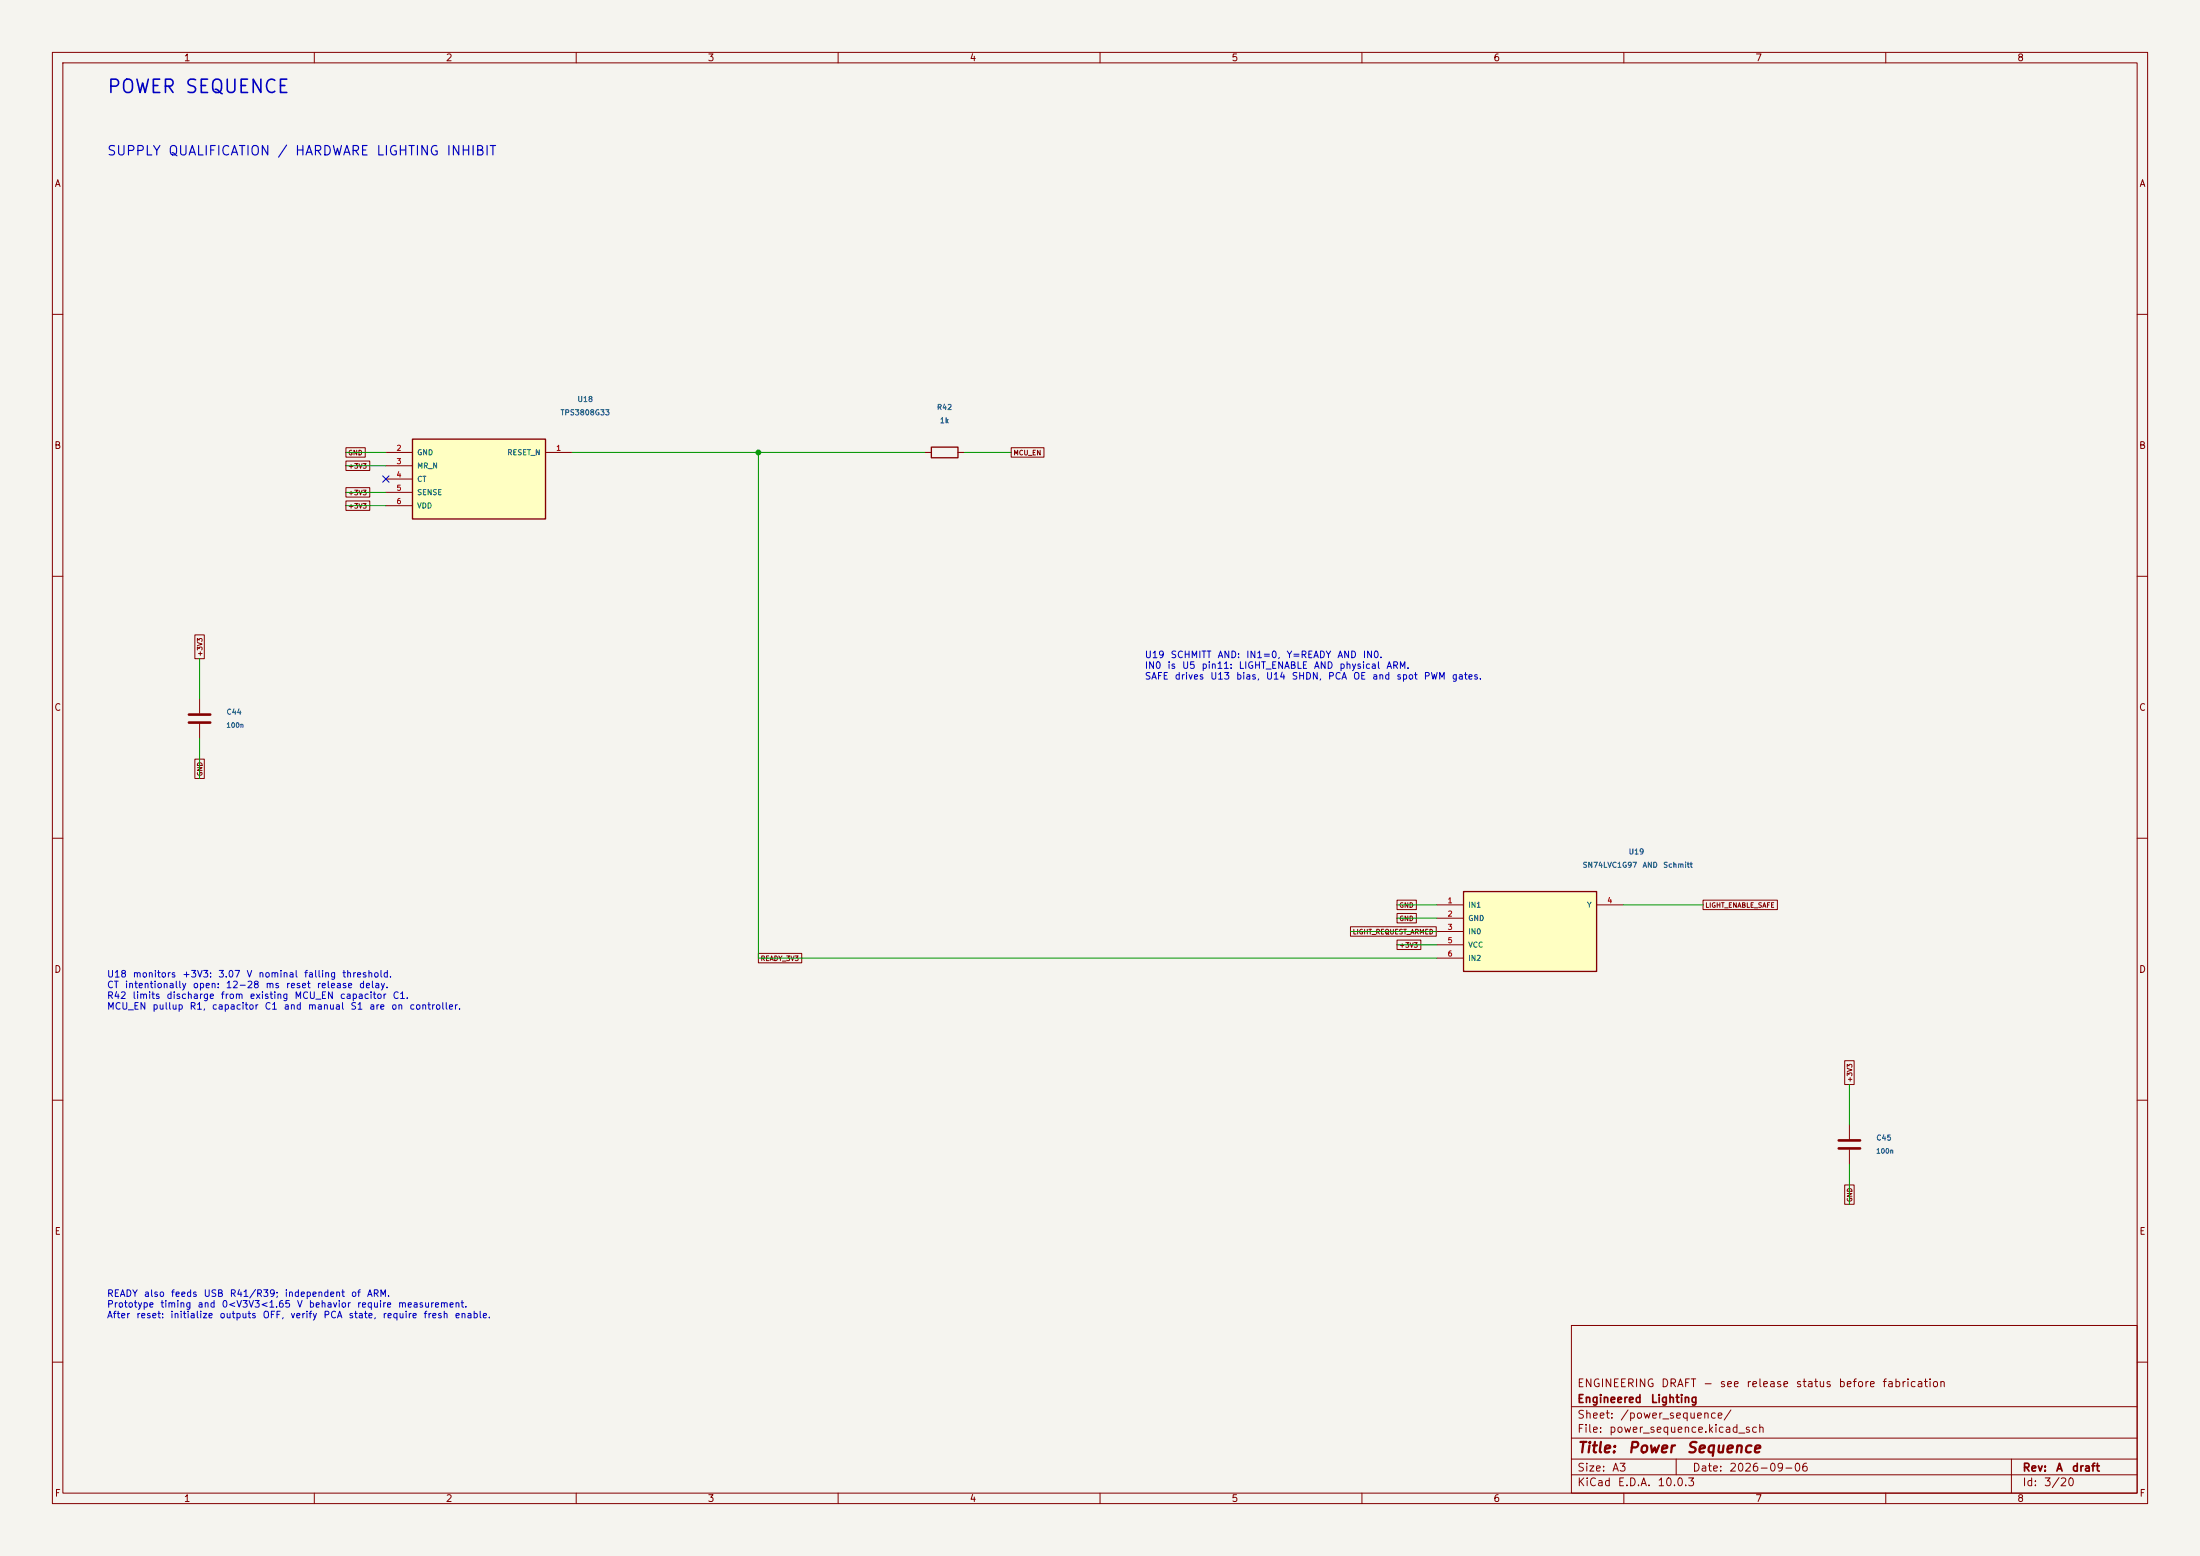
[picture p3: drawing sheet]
<svg xmlns="http://www.w3.org/2000/svg" width="420mm" height="297mm" viewBox="0 0 420 297" stroke-linecap="round" stroke-linejoin="round" font-family="sans-serif">
<path d="M0 0h420v297h-420z" fill="#f5f4ef" stroke="#f5f4ef" stroke-width=".19"/>
<g fill="none" stroke="#840000" stroke-width=".19">
<path d="M10 10h400v277h-400zM12 12h396v273h-396zM60 10v2M110 10v2M160 10v2M210 10v2M260 10v2M310 10v2M360 10v2M10 60h2M408 60h2M10 110h2"/>
<path d="M408 110h2M10 160h2M408 160h2M10 210h2M408 210h2M300 253h108v32h-108zM10 260h2M300 278.5h108M300 274.5h108M300 268.5h108M320 278.5v3M384 278.5v6.5"/>
<path d="M408 260h2M60 285v2M110 285v2M160 285v2M210 285v2M260 285v2M300 281.5h108M310 285v2M360 285v2"/>
</g>
<path d="M78.7 83.8h25.4v15.3h-25.4z" fill="#ffffc2"/>
<path d="M78.7 83.8h25.4v15.3h-25.4zM177.8 85.3h5.1v2.1h-5.1z" fill="none" stroke="#840000" stroke-width=".25"/>
<path d="M73.7 86.4h5M73.7 88.9h5M73.7 91.4h5M73.7 94h5M73.7 96.5h5M104.1 86.4h5.1M176.5 86.4h1.3M182.9 86.4h1.2M38.1 133.4v2.7M38.1 138.2v2.8M353.1 214.6v2.8M353.1 219.5v2.7" fill="none" stroke="#840000" stroke-width=".19"/>
<path d="M36.1 136.4h4M36.1 137.9h4M351 217.7h4.1M351 219.2h4.1" fill="none" stroke="#840000" stroke-width=".51"/>
<path d="M279.4 170.2h25.4v15.2h-25.4z" fill="#ffffc2"/>
<path d="M279.4 170.2h25.4v15.2h-25.4z" fill="none" stroke="#840000" stroke-width=".25"/>
<g fill="none" stroke="#840000" stroke-width=".19">
<path d="M66 85.5h3.7v1.8h-3.7zM66 88h4.6v1.8h-4.6zM66 93.1h4.6v1.8h-4.6zM66 95.6h4.6v1.8h-4.6zM193 85.5h6.3v1.8h-6.3zM37.2 121.2h1.8v4.5h-1.8zM37.2 144.9h1.8v3.7h-1.8zM257.8 176.9h16.4v1.8h-16.4zM266.7 179.4h4.5v1.8h-4.5zM266.7 171.8h3.7v1.8h-3.7zM266.7 174.4h3.7v1.8h-3.7zM274.3 172.7h5.1"/>
<path d="M274.3 175.3h5.1M274.3 177.8h5.1M304.8 172.7h5.1M325.1 171.8h14.2v1.8h-14.2zM144.8 182h8.3v1.8h-8.3zM274.3 180.3h5.1M274.3 182.9h5.1M352.2 202.5h1.8v4.5h-1.8zM352.2 226.2h1.8v3.7h-1.8z"/>
</g>
<g fill="none" stroke="#009600" stroke-width=".19">
<path d="M66 88.9h7.7M66 86.4h7.7M66 94h7.7M66 96.5h7.7M109.2 86.4h67.3M144.8 86.4v96.5h129.5M184.1 86.4h8.9M38.1 125.7v7.7M38.1 141v7.6M257.8 177.8h16.5M266.7 172.7h7.6M266.7 175.3h7.6"/>
<path d="M309.9 172.7h15.2M266.7 180.3h7.6M353.1 207v7.6M353.1 222.2v7.7"/>
</g>
<path d="M73.1 90.8l1.2 1.2M74.3 90.8l-1.2 1.2" fill="none" stroke="#000084" stroke-width=".19"/>
<circle cx="144.8" cy="86.4" r=".46" fill="#009600" stroke="#009600" stroke-width=".19"/>
<text font-size="2.5" fill="#0000c2" x="20.3" y="18.4">POWER SEQUENCE</text>
<g font-size="2" fill="#840000">
<text x="301" y="277.8">Title:</text>
<text x="310.7" y="277.8">Power</text>
<text x="321.8" y="277.8">Sequence</text>
</g>
<text font-size="1.8" fill="#0000c2" x="20.3" y="30.1">SUPPLY QUALIFICATION / HARDWARE LIGHTING INHIBIT</text>
<g font-size="1.5" fill="#840000">
<text x="301" y="268.1">Engineered</text>
<text x="301" y="265.1">ENGINEERING</text>
<text x="315" y="268.1">Lighting</text>
<text x="317" y="265.1">DRAFT</text>
<text x="325" y="265.1">-</text>
<text x="328.2" y="265.1">see</text>
<text x="333.3" y="265.1">release</text>
<text x="342.7" y="265.1">status</text>
<text x="350.9" y="265.1">before</text>
<text x="359.2" y="265.1">fabrication</text>
<text x="301" y="273.8">File:</text>
<text x="301" y="271.1">Sheet:</text>
<text x="307.1" y="273.8">power_sequence.kicad_sch</text>
<text x="309.2" y="271.1">/power_sequence/</text>
<text x="301" y="281.2">Size:</text>
<text x="307.6" y="281.2">A3</text>
<text x="323" y="281.2">Date:</text>
<text x="330" y="281.2">2026-09-06</text>
<text x="386" y="281.2">Rev:</text>
<text x="392.4" y="281.2">A</text>
<text x="395.4" y="281.2">draft</text>
<text x="301" y="284">KiCad</text>
<text x="308.7" y="284">E.D.A.</text>
<text x="316.3" y="284">10.0.3</text>
<text x="386" y="284">Id:</text>
<text x="390.1" y="284">3/20</text>
</g>
<g font-size="1.3" fill="#840000">
<text x="35" y="12">1</text>
<text x="85" y="12">2</text>
<text x="135" y="12">3</text>
<text x="185" y="12">4</text>
<text x="235" y="12">5</text>
<text x="285" y="12">6</text>
<text x="335" y="12">7</text>
<text x="385" y="12">8</text>
<text x="10.3" y="36">A</text>
<text x="408.3" y="36">A</text>
<text x="10.3" y="86">B</text>
<text x="408.2" y="86">B</text>
<text x="10.3" y="136">C</text>
<text x="408.2" y="136">C</text>
<text x="10.3" y="186">D</text>
<text x="408.2" y="186">D</text>
<text x="10.3" y="236">E</text>
<text x="408.3" y="236">E</text>
<text x="10.3" y="286">F</text>
<text x="35" y="287">1</text>
<text x="85" y="287">2</text>
<text x="135" y="287">3</text>
<text x="185" y="287">4</text>
<text x="235" y="287">5</text>
<text x="285" y="287">6</text>
<text x="335" y="287">7</text>
<text x="385" y="287">8</text>
<text x="408.3" y="286">F</text>
</g>
<g font-size="1.3" fill="#0000c2">
<text x="218.4" y="125.9">U19</text>
<text x="223.4" y="125.9">SCHMITT</text>
<text x="232.3" y="125.9">AND:</text>
<text x="237.8" y="125.9">IN1=0,</text>
<text x="245.5" y="125.9">Y=READY</text>
<text x="255.2" y="125.9">AND</text>
<text x="260.1" y="125.9">IN0.</text>
<text x="218.4" y="128">IN0</text>
<text x="218.4" y="130">SAFE</text>
<text x="222.8" y="128">is</text>
<text x="224.1" y="130">drives</text>
<text x="225.6" y="128">U5</text>
<text x="229.3" y="128">pin11:</text>
<text x="230.9" y="130">U13</text>
<text x="235.9" y="130">bias,</text>
<text x="236.4" y="128">LIGHT_ENABLE</text>
<text x="241.6" y="130">U14</text>
<text x="246.5" y="130">SHDN,</text>
<text x="250.7" y="128">AND</text>
<text x="253.4" y="130">PCA</text>
<text x="255.6" y="128">physical</text>
<text x="258.2" y="130">OE</text>
<text x="261.9" y="130">and</text>
<text x="264.6" y="128">ARM.</text>
<text x="266.5" y="130">spot</text>
<text x="271.7" y="130">PWM</text>
<text x="277" y="130">gates.</text>
<text x="20.3" y="186.9">U18</text>
<text x="20.3" y="188.9">CT</text>
<text x="20.3" y="191">R42</text>
<text x="23.7" y="188.9">intentionally</text>
<text x="25.2" y="191">limits</text>
<text x="25.2" y="186.9">monitors</text>
<text x="31.7" y="191">discharge</text>
<text x="34.7" y="186.9">+3V3:</text>
<text x="36.7" y="188.9">open:</text>
<text x="41.6" y="186.9">3.07</text>
<text x="42" y="191">from</text>
<text x="43" y="188.9">12-28</text>
<text x="47" y="186.9">V</text>
<text x="47.6" y="191">existing</text>
<text x="49.2" y="186.9">nominal</text>
<text x="50.6" y="188.9">ms</text>
<text x="54.5" y="188.9">reset</text>
<text x="56.1" y="191">MCU_EN</text>
<text x="57.9" y="186.9">falling</text>
<text x="60.4" y="188.9">release</text>
<text x="64.8" y="191">capacitor</text>
<text x="65.2" y="186.9">threshold.</text>
<text x="68.4" y="188.9">delay.</text>
<text x="74.8" y="191">C1.</text>
<text x="20.3" y="193">MCU_EN</text>
<text x="29" y="193">pullup</text>
<text x="36.1" y="193">R1,</text>
<text x="40.3" y="193">capacitor</text>
<text x="50.4" y="193">C1</text>
<text x="54.1" y="193">and</text>
<text x="58.7" y="193">manual</text>
<text x="66.8" y="193">S1</text>
<text x="70.4" y="193">are</text>
<text x="74.6" y="193">on</text>
<text x="78" y="193">controller.</text>
<text x="20.3" y="247.8">READY</text>
<text x="20.3" y="249.9">Prototype</text>
<text x="20.3" y="251.9">After</text>
<text x="25.9" y="251.9">reset:</text>
<text x="27.4" y="247.8">also</text>
<text x="30.5" y="249.9">timing</text>
<text x="32.4" y="251.9">initialize</text>
<text x="32.5" y="247.8">feeds</text>
<text x="37.6" y="249.9">and</text>
<text x="38.8" y="247.8">USB</text>
<text x="41.8" y="251.9">outputs</text>
<text x="42.2" y="249.9">0&lt;V3V3&lt;1.65</text>
<text x="43.8" y="247.8">R41/R39;</text>
<text x="50" y="251.9">OFF,</text>
<text x="54.2" y="247.8">independent</text>
<text x="55.3" y="251.9">verify</text>
<text x="56.6" y="249.9">V</text>
<text x="58.8" y="249.9">behavior</text>
<text x="61.6" y="251.9">PCA</text>
<text x="66.4" y="251.9">state,</text>
<text x="66.9" y="247.8">of</text>
<text x="68" y="249.9">require</text>
<text x="69.9" y="247.8">ARM.</text>
<text x="72.9" y="251.9">require</text>
<text x="75.9" y="249.9">measurement.</text>
<text x="80.8" y="251.9">fresh</text>
<text x="86.7" y="251.9">enable.</text>
</g>
<g font-size="1" fill="#006464">
<text x="110.2" y="77">U18</text>
<text x="106.9" y="79.5">TPS3808G33</text>
<text x="178.8" y="78.5">R42</text>
<text x="179.3" y="81">1k</text>
<text x="79.5" y="87.1">GND</text>
<text x="79.5" y="89.7">MR_N</text>
<text x="96.7" y="87.1">RESET_N</text>
<text x="79.5" y="92.2">CT</text>
<text x="79.5" y="94.7">SENSE</text>
<text x="79.5" y="97.3">VDD</text>
<text x="43.1" y="136.7">C44</text>
<text x="302" y="165.9">SN74LVC1G97</text>
<text x="310.8" y="163.3">U19</text>
<text x="313.5" y="165.9">AND</text>
<text x="317.4" y="165.9">Schmitt</text>
<text x="280.2" y="173.5">IN1</text>
<text x="302.9" y="173.5">Y</text>
<text x="280.2" y="176">GND</text>
<text x="280.2" y="178.6">IN0</text>
<text x="280.2" y="181.1">VCC</text>
<text x="280.2" y="183.6">IN2</text>
<text x="358.1" y="217.9">C45</text>
</g>
<g font-size="1" fill="#a90000">
<text x="75.6" y="86.3">2</text>
<text x="75.6" y="88.8">3</text>
<text x="106.1" y="86.3">1</text>
<text x="75.6" y="91.4">4</text>
<text x="75.6" y="93.9">5</text>
<text x="75.6" y="96.4">6</text>
<text x="276.3" y="172.6">1</text>
<text x="306.7" y="172.6">4</text>
<text x="276.3" y="175.2">2</text>
<text x="276.3" y="177.7">3</text>
<text x="276.3" y="180.3">5</text>
<text x="276.3" y="182.8">6</text>
</g>
<g font-size=".9" fill="#840000">
<text x="66.4" y="87.1">GND</text>
<text x="66.4" y="89.7">+3V3</text>
<text x="193.4" y="87.1">MCU_EN</text>
<text x="66.4" y="94.7">+3V3</text>
<text x="66.4" y="97.3">+3V3</text>
<text x="38.9" y="125.4" transform="rotate(-90 38.9 125.4)">+3V3</text>
<text x="38.9" y="148.3" transform="rotate(-90 38.9 148.3)">GND</text>
<text x="267" y="173.5">GND</text>
<text x="325.5" y="173.5">LIGHT_ENABLE_SAFE</text>
<text x="258.1" y="178.6">LIGHT_REQUEST_ARMED</text>
<text x="267" y="176">GND</text>
<text x="145.1" y="183.6">READY_3V3</text>
<text x="267" y="181.1">+3V3</text>
<text x="353.8" y="206.7" transform="rotate(-90 353.8 206.7)">+3V3</text>
<text x="353.8" y="229.5" transform="rotate(-90 353.8 229.5)">GND</text>
</g>
<g font-size=".9" fill="#006464">
<text x="43.1" y="139.1">100n</text>
<text x="358.1" y="220.4">100n</text>
</g>
</svg>
